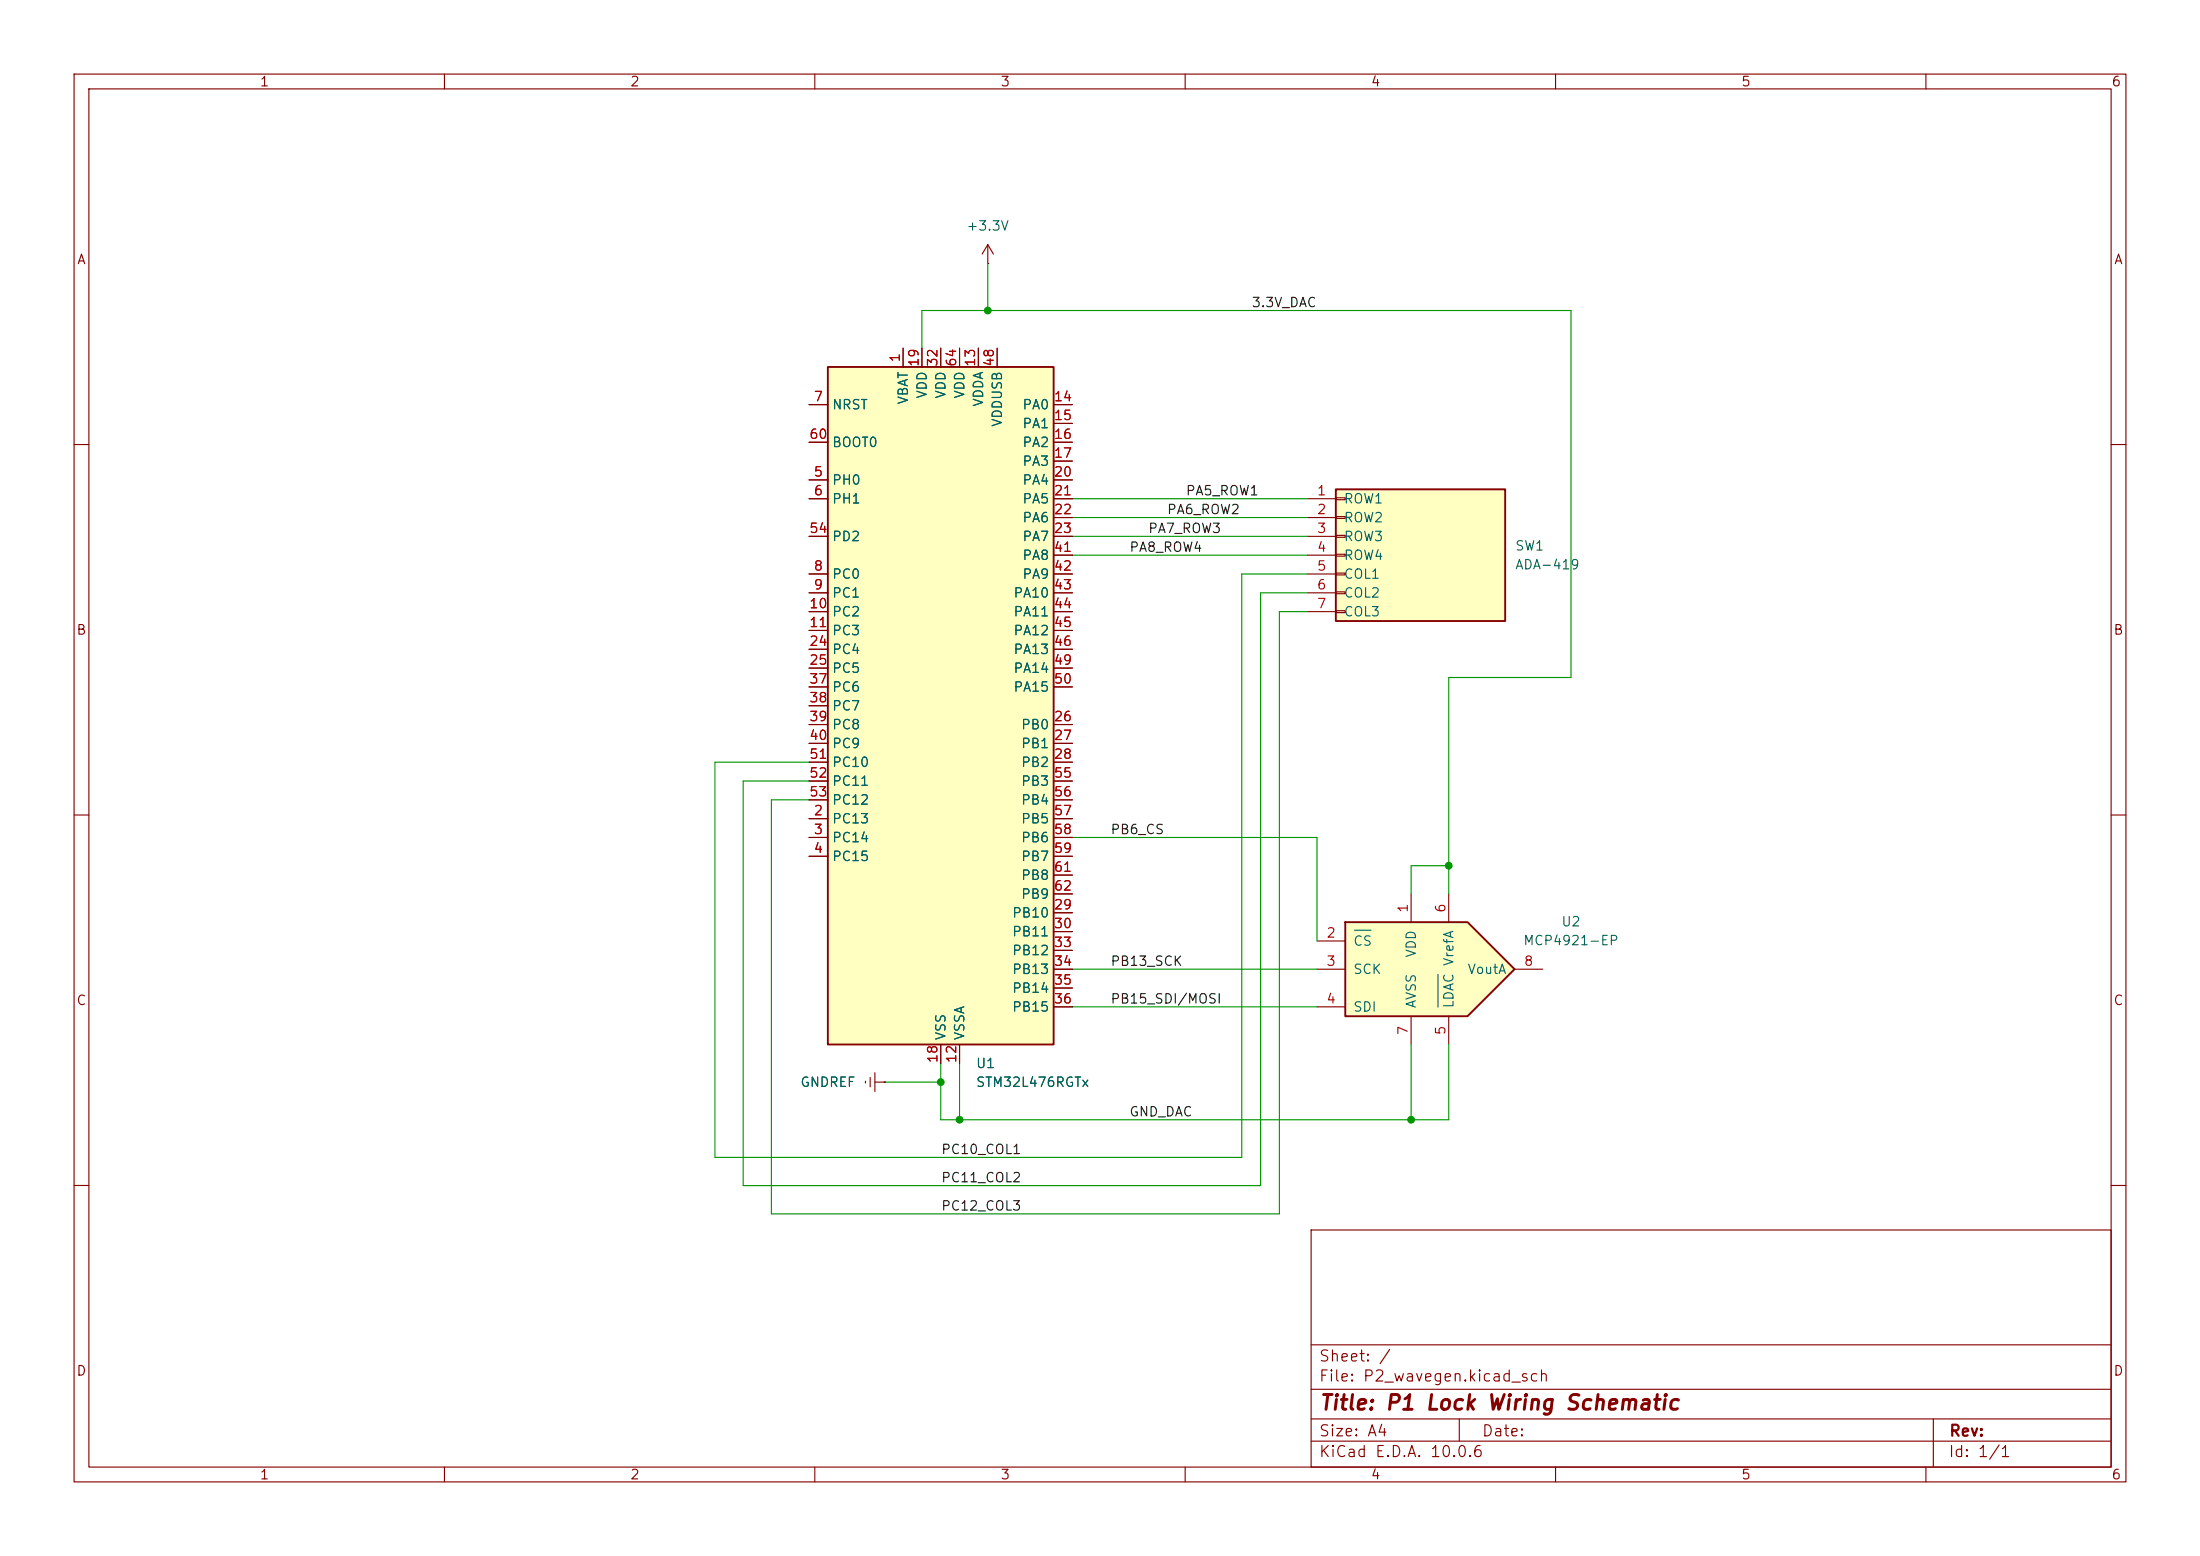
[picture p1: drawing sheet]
<svg xmlns="http://www.w3.org/2000/svg" width="297mm" height="210mm" viewBox="0 0 297 210" stroke-linecap="round" stroke-linejoin="round" font-family="sans-serif">
<g fill="none" stroke="#840000" stroke-width=".15">
<path d="M10 10h277v190h-277zM12 12h273v186h-273zM60 10v2M110 10v2M160 10v2M210 10v2M260 10v2M10 60h2M285 60h2M10 110h2M285 110h2M116.8 145.9v.3"/>
<path d="M117.5 145.4v1.3M118.1 146.1h1.3M118.1 144.8v2.5M119.4 146.1h.1M10 160h2M177 166h108v32h-108zM285 160h2M60 198v2M110 198v2M160 198v2M177 194.5h108M177 191.5h108"/>
<path d="M177 187.5h108M177 181.5h108M197 191.5v3M210 198v2M260 198v2M261 191.5v6.5"/>
</g>
<path d="M111.8 49.5h30.4v91.5h-30.4z" fill="#ffffc2"/>
<path d="M111.8 49.5h30.4v91.5h-30.4z" fill="none" stroke="#840000" stroke-width=".25"/>
<g fill="none" stroke="#840000" stroke-width=".15">
<path d="M109.2 54.6h2.6M109.2 59.7h2.6M121.9 47v2.5M124.5 47v2.5M127 47v2.5M129.5 47v2.5M132.1 47v2.5M134.6 47v2.5M142.2 54.6h2.6M142.2 57.2h2.6M142.2 59.7h2.6M109.2 64.8h2.6"/>
<path d="M109.2 67.3h2.6M109.2 77.5h2.6M109.2 72.4h2.6M142.2 64.8h2.6M142.2 67.3h2.6M142.2 77.5h2.6M142.2 62.2h2.6M142.2 69.9h2.6M142.2 72.4h2.6M142.2 74.9h2.6M109.2 80h2.6M109.2 82.6h2.6"/>
<path d="M109.2 85.1h2.6M109.2 87.6h2.6M109.2 90.2h2.6M109.2 97.8h2.6M109.2 92.7h2.6M109.2 95.3h2.6M142.2 80h2.6M142.2 82.6h2.6M142.2 85.1h2.6M142.2 87.6h2.6M142.2 90.2h2.6M142.2 97.8h2.6"/>
<path d="M142.2 92.7h2.6M109.2 110.5h2.6M109.2 113h2.6M109.2 115.6h2.6M109.2 100.3h2.6M109.2 102.9h2.6M109.2 105.4h2.6M109.2 108h2.6M142.2 110.5h2.6M142.2 113h2.6M142.2 115.6h2.6M142.2 100.3h2.6"/>
<path d="M142.2 102.9h2.6M142.2 105.4h2.6M142.2 108h2.6M142.2 118.1h2.6M142.2 123.2h2.6M142.2 125.7h2.6M142.2 128.3h2.6M142.2 130.8h2.6M142.2 133.4h2.6M142.2 135.9h2.6M142.2 120.7h2.6M127 141v2.5"/>
<path d="M129.5 141v2.5"/>
</g>
<path d="M181.6 124.5h16.5l6.4 6.3-6.4 6.4h-16.5z" fill="#ffffc2"/>
<path d="M181.6 124.5h16.5l6.4 6.3-6.4 6.4h-16.5z" fill="none" stroke="#840000" stroke-width=".25"/>
<path d="M133.3 35.6h.1M133.3 33l-.7 1.3M133.3 33l.8 1.3M133.3 33v2.6M177.8 127h3.8M177.8 130.8h3.8M177.8 135.9h3.8M190.5 120.7v3.8M190.5 137.2v3.8M195.6 120.7v3.8M195.6 137.2v3.8M204.5 130.8h3.8" fill="none" stroke="#840000" stroke-width=".15"/>
<path d="M182.9 125.6h2.2M194.1 131.5v4.4" fill="none" stroke="#006464" stroke-width=".15"/>
<path d="M180.3 66h22.9v17.8h-22.9z" fill="#ffffc2"/>
<path d="M180.3 66h22.9v17.8h-22.9z" fill="none" stroke="#840000" stroke-width=".25"/>
<g fill="none" stroke="#840000" stroke-width=".15">
<path d="M109.2 54.6h2.6M109.2 59.7h2.6M121.9 47v2.5M124.5 47v2.5M127 47v2.5M129.5 47v2.5M132.1 47v2.5M134.6 47v2.5M142.2 54.6h2.6M142.2 57.2h2.6M142.2 59.7h2.6M109.2 67.3h2.6"/>
<path d="M109.2 72.4h2.6M109.2 77.5h2.6M109.2 64.8h2.6M142.2 67.3h2.6M142.2 69.9h2.6M142.2 72.4h2.6M142.2 74.9h2.6M142.2 77.5h2.6M142.2 64.8h2.6M142.2 62.2h2.6M176.5 67.3h3.8M176.5 69.9h3.8"/>
<path d="M176.5 72.4h3.8M176.5 74.9h3.8M176.5 77.5h3.8M180.3 67.2h1.3v.2h-1.3zM180.3 69.7h1.3v.3h-1.3zM180.3 72.3h1.3v.2h-1.3zM180.3 74.8h1.3v.3h-1.3zM180.3 77.3h1.3v.3h-1.3zM180.3 79.9h1.3v.2h-1.3zM109.2 80h2.6M109.2 82.6h2.6M109.2 85.1h2.6"/>
<path d="M109.2 87.6h2.6M109.2 90.2h2.6M109.2 97.8h2.6M109.2 92.7h2.6M109.2 95.3h2.6M142.2 80h2.6M142.2 82.6h2.6M142.2 85.1h2.6M142.2 87.6h2.6M142.2 90.2h2.6M142.2 97.8h2.6M142.2 92.7h2.6"/>
<path d="M176.5 80h3.8M176.5 82.6h3.8M180.3 82.4h1.3v.3h-1.3zM109.2 110.5h2.6M109.2 113h2.6M109.2 115.6h2.6M109.2 100.3h2.6M109.2 102.9h2.6M109.2 105.4h2.6M109.2 108h2.6M142.2 110.5h2.6M142.2 113h2.6"/>
<path d="M142.2 115.6h2.6M142.2 100.3h2.6M142.2 102.9h2.6M142.2 105.4h2.6M142.2 108h2.6M142.2 118.1h2.6M142.2 123.2h2.6M142.2 125.7h2.6M142.2 128.3h2.6M142.2 130.8h2.6M142.2 133.4h2.6M142.2 135.9h2.6"/>
<path d="M142.2 120.7h2.6M119.4 146.1h.1M127 141v2.5M129.5 141v2.5"/>
</g>
<g fill="none" stroke="#009600" stroke-width=".15">
<path d="M133.3 35.6v6.3M124.5 47v-5.1h87.6v49.5h-16.5v29.3M144.8 69.9h31.7M144.8 74.9h31.7M144.8 72.4h31.7M144.8 67.3h31.7M176.5 77.5h-8.9v78.7h-71.1v-53.3h12.7M176.5 82.6h-3.8v81.2h-68.6v-55.8h5.1M176.5 80h-6.3v80h-69.9v-54.6h8.9M144.8 113h33v14M195.6 116.8h-5.1v3.9M144.8 135.9h33"/>
<path d="M144.8 130.8h33M119.4 146.1h7.6M129.5 143.5v7.6M190.5 141v10.1M195.6 141v10.1h-68.6v-7.6"/>
</g>
<g fill="#009600" stroke="#009600" stroke-width=".14">
<circle cx="127" cy="146.1" r=".46"/>
<circle cx="129.5" cy="151.1" r=".46"/>
<circle cx="190.5" cy="151.1" r=".46"/>
<circle cx="133.3" cy="41.9" r=".46"/>
<circle cx="195.6" cy="116.8" r=".46"/>
</g>
<text font-size="2" fill="#840000" x="178" y="190.8">Title: P1 Lock Wiring Schematic</text>
<g font-size="1.5" fill="#840000">
<text x="178" y="184.1">Sheet: /</text>
<text x="178" y="186.8">File: P2_wavegen.kicad_sch</text>
<text x="178" y="197">KiCad E.D.A. 10.0.6</text>
<text x="178" y="194.2">Size: A4</text>
<text x="200" y="194.2">Date:</text>
<text x="263" y="197">Id: 1/1</text>
<text x="263" y="194.2">Rev:</text>
</g>
<g font-size="1.3" fill="#840000">
<text x="35" y="12">1</text>
<text x="85" y="12">2</text>
<text x="135" y="12">3</text>
<text x="185" y="12">4</text>
<text x="235" y="12">5</text>
<text x="285" y="12">6</text>
<text x="10.3" y="36">A</text>
<text x="285.3" y="36">A</text>
<text x="10.2" y="86">B</text>
<text x="285.2" y="86">B</text>
<text x="10.2" y="136">C</text>
<text x="285.2" y="136">C</text>
<text x="10.2" y="186">D</text>
<text x="285.2" y="186">D</text>
<text x="35" y="200">1</text>
<text x="85" y="200">2</text>
<text x="135" y="200">3</text>
<text x="185" y="200">4</text>
<text x="235" y="200">5</text>
<text x="285" y="200">6</text>
</g>
<g font-size="1.3" fill="#006464">
<text x="130.4" y="31.4">+3.3V</text>
<text x="125.4" y="53.9" transform="rotate(-90 125.4 53.9)">VDD</text>
<text x="128" y="53.9" transform="rotate(-90 128 53.9)">VDD</text>
<text x="130.5" y="53.9" transform="rotate(-90 130.5 53.9)">VDD</text>
<text x="112.2" y="55.6">NRST</text>
<text x="122.9" y="54.7" transform="rotate(-90 122.9 54.7)">VBAT</text>
<text x="133" y="55" transform="rotate(-90 133 55)">VDDA</text>
<text x="135.6" y="57.7" transform="rotate(-90 135.6 57.7)">VDDUSB</text>
<text x="137.9" y="55.6">PA0</text>
<text x="137.9" y="58.1">PA1</text>
<text x="112.2" y="65.7">PH0</text>
<text x="112.2" y="60.7">BOOT0</text>
<text x="137.9" y="60.7">PA2</text>
<text x="137.9" y="63.2">PA3</text>
<text x="137.9" y="65.7">PA4</text>
<text x="112.2" y="68.3">PH1</text>
<text x="137.9" y="68.3">PA5</text>
<text x="137.9" y="70.8">PA6</text>
<text x="181.3" y="68.3">ROW1</text>
<text x="181.3" y="70.8">ROW2</text>
<text x="112.2" y="73.4">PD2</text>
<text x="137.9" y="73.4">PA7</text>
<text x="137.9" y="75.9">PA8</text>
<text x="181.3" y="73.4">ROW3</text>
<text x="181.3" y="75.9">ROW4</text>
<text x="204.5" y="74.6">SW1</text>
<text x="204.5" y="77.2">ADA-419</text>
<text x="112.2" y="78.4">PC0</text>
<text x="112.2" y="81">PC1</text>
<text x="112.2" y="83.5">PC2</text>
<text x="136.7" y="81">PA10</text>
<text x="136.7" y="83.5">PA11</text>
<text x="137.9" y="78.4">PA9</text>
<text x="181.3" y="78.4">COL1</text>
<text x="181.3" y="81">COL2</text>
<text x="181.3" y="83.5">COL3</text>
<text x="112.2" y="86.1">PC3</text>
<text x="112.2" y="88.6">PC4</text>
<text x="136.7" y="86.1">PA12</text>
<text x="136.7" y="88.6">PA13</text>
<text x="112.2" y="91.1">PC5</text>
<text x="112.2" y="93.7">PC6</text>
<text x="136.7" y="91.1">PA14</text>
<text x="136.7" y="93.7">PA15</text>
<text x="112.2" y="96.2">PC7</text>
<text x="112.2" y="98.8">PC8</text>
<text x="112.2" y="101.3">PC9</text>
<text x="137.8" y="98.8">PB0</text>
<text x="137.8" y="101.3">PB1</text>
<text x="112.2" y="103.8">PC10</text>
<text x="112.2" y="106.4">PC11</text>
<text x="137.8" y="103.8">PB2</text>
<text x="137.8" y="106.4">PB3</text>
<text x="112.2" y="111.5">PC13</text>
<text x="112.2" y="114">PC14</text>
<text x="112.2" y="108.9">PC12</text>
<text x="137.8" y="108.9">PB4</text>
<text x="137.8" y="111.5">PB5</text>
<text x="137.8" y="114">PB6</text>
<text x="112.2" y="116.5">PC15</text>
<text x="137.8" y="116.5">PB7</text>
<text x="137.8" y="119.1">PB8</text>
<text x="136.5" y="124.2">PB10</text>
<text x="137.8" y="121.6">PB9</text>
<text x="210.7" y="125.4">U2</text>
<text x="136.5" y="126.7">PB11</text>
<text x="136.5" y="129.2">PB12</text>
<text x="136.5" y="131.8">PB13</text>
<text x="182.6" y="128">CS</text>
<text x="182.6" y="131.8">SCK</text>
<text x="191.5" y="129.3" transform="rotate(-90 191.5 129.3)">VDD</text>
<text x="198" y="131.8">VoutA</text>
<text x="205.6" y="127.9">MCP4921-EP</text>
<text x="136.5" y="134.3">PB14</text>
<text x="136.5" y="136.9">PB15</text>
<text x="182.6" y="136.9">SDI</text>
<text x="191.5" y="136.2" transform="rotate(-90 191.5 136.2)">AVSS</text>
<text x="196.5" y="136.2" transform="rotate(-90 196.5 136.2)">LDAC VrefA</text>
<text x="128" y="140.5" transform="rotate(-90 128 140.5)">VSS</text>
<text x="130.5" y="140.5" transform="rotate(-90 130.5 140.5)">VSSA</text>
<text x="108" y="147">GNDREF</text>
<text x="131.7" y="144.5">U1</text>
<text x="131.7" y="147">STM32L476RGTx</text>
</g>
<g font-size="1.3" fill="#0f0f0f">
<text x="168.9" y="41.8">3.3V_DAC</text>
<text x="157.5" y="69.7">PA6_ROW2</text>
<text x="160" y="67.2">PA5_ROW1</text>
<text x="152.4" y="74.8">PA8_ROW4</text>
<text x="154.9" y="72.3">PA7_ROW3</text>
<text x="149.8" y="112.9">PB6_CS</text>
<text x="149.8" y="130.7">PB13_SCK</text>
<text x="149.8" y="135.8">PB15_SDI/MOSI</text>
<text x="152.4" y="151">GND_DAC</text>
<text x="127" y="159.9">PC11_COL2</text>
<text x="127" y="156.1">PC10_COL1</text>
<text x="127" y="163.7">PC12_COL3</text>
</g>
<g font-size="1.3" fill="#a90000">
<text x="121.8" y="49" transform="rotate(-90 121.8 49)">1</text>
<text x="124.3" y="49.6" transform="rotate(-90 124.3 49.6)">19</text>
<text x="126.9" y="49.6" transform="rotate(-90 126.9 49.6)">32</text>
<text x="129.4" y="49.6" transform="rotate(-90 129.4 49.6)">64</text>
<text x="131.9" y="49.6" transform="rotate(-90 131.9 49.6)">13</text>
<text x="134.5" y="49.6" transform="rotate(-90 134.5 49.6)">48</text>
<text x="109.2" y="59.6">60</text>
<text x="109.8" y="54.5">7</text>
<text x="142.2" y="54.5">14</text>
<text x="142.2" y="57">15</text>
<text x="142.2" y="59.6">16</text>
<text x="109.8" y="64.6">5</text>
<text x="142.2" y="62.1">17</text>
<text x="142.2" y="64.6">20</text>
<text x="109.8" y="67.2">6</text>
<text x="142.2" y="67.2">21</text>
<text x="142.2" y="69.7">22</text>
<text x="177.7" y="67.2">1</text>
<text x="177.7" y="69.7">2</text>
<text x="109.2" y="72.3">54</text>
<text x="109.8" y="77.3">8</text>
<text x="142.2" y="72.3">23</text>
<text x="142.2" y="74.8">41</text>
<text x="142.2" y="77.3">42</text>
<text x="177.7" y="72.3">3</text>
<text x="177.7" y="74.8">4</text>
<text x="177.7" y="77.3">5</text>
<text x="109.2" y="82.4">10</text>
<text x="109.8" y="79.9">9</text>
<text x="142.2" y="79.9">43</text>
<text x="142.2" y="82.4">44</text>
<text x="177.7" y="79.9">6</text>
<text x="177.7" y="82.4">7</text>
<text x="109.2" y="85">11</text>
<text x="109.2" y="87.5">24</text>
<text x="142.2" y="85">45</text>
<text x="142.2" y="87.5">46</text>
<text x="109.2" y="90">25</text>
<text x="109.2" y="92.6">37</text>
<text x="109.2" y="95.1">38</text>
<text x="142.2" y="90">49</text>
<text x="142.2" y="92.6">50</text>
<text x="109.2" y="97.7">39</text>
<text x="109.2" y="100.2">40</text>
<text x="142.2" y="97.7">26</text>
<text x="142.2" y="100.2">27</text>
<text x="109.2" y="102.7">51</text>
<text x="109.2" y="105.3">52</text>
<text x="109.2" y="107.8">53</text>
<text x="142.2" y="102.7">28</text>
<text x="142.2" y="105.3">55</text>
<text x="142.2" y="107.8">56</text>
<text x="109.8" y="110.4">2</text>
<text x="109.8" y="112.9">3</text>
<text x="142.2" y="110.4">57</text>
<text x="142.2" y="112.9">58</text>
<text x="109.8" y="115.4">4</text>
<text x="142.2" y="115.4">59</text>
<text x="142.2" y="118">61</text>
<text x="142.2" y="123.1">29</text>
<text x="142.2" y="125.6">30</text>
<text x="142.2" y="120.5">62</text>
<text x="190.4" y="123.3" transform="rotate(-90 190.4 123.3)">1</text>
<text x="195.4" y="123.3" transform="rotate(-90 195.4 123.3)">6</text>
<text x="142.2" y="128.1">33</text>
<text x="142.2" y="130.7">34</text>
<text x="179" y="126.9">2</text>
<text x="179" y="130.7">3</text>
<text x="205.6" y="130.7">8</text>
<text x="142.2" y="133.2">35</text>
<text x="142.2" y="135.8">36</text>
<text x="179" y="135.8">4</text>
<text x="126.9" y="143.6" transform="rotate(-90 126.9 143.6)">18</text>
<text x="129.4" y="143.6" transform="rotate(-90 129.4 143.6)">12</text>
<text x="190.4" y="139.8" transform="rotate(-90 190.4 139.8)">7</text>
<text x="195.4" y="139.8" transform="rotate(-90 195.4 139.8)">5</text>
</g>
</svg>
